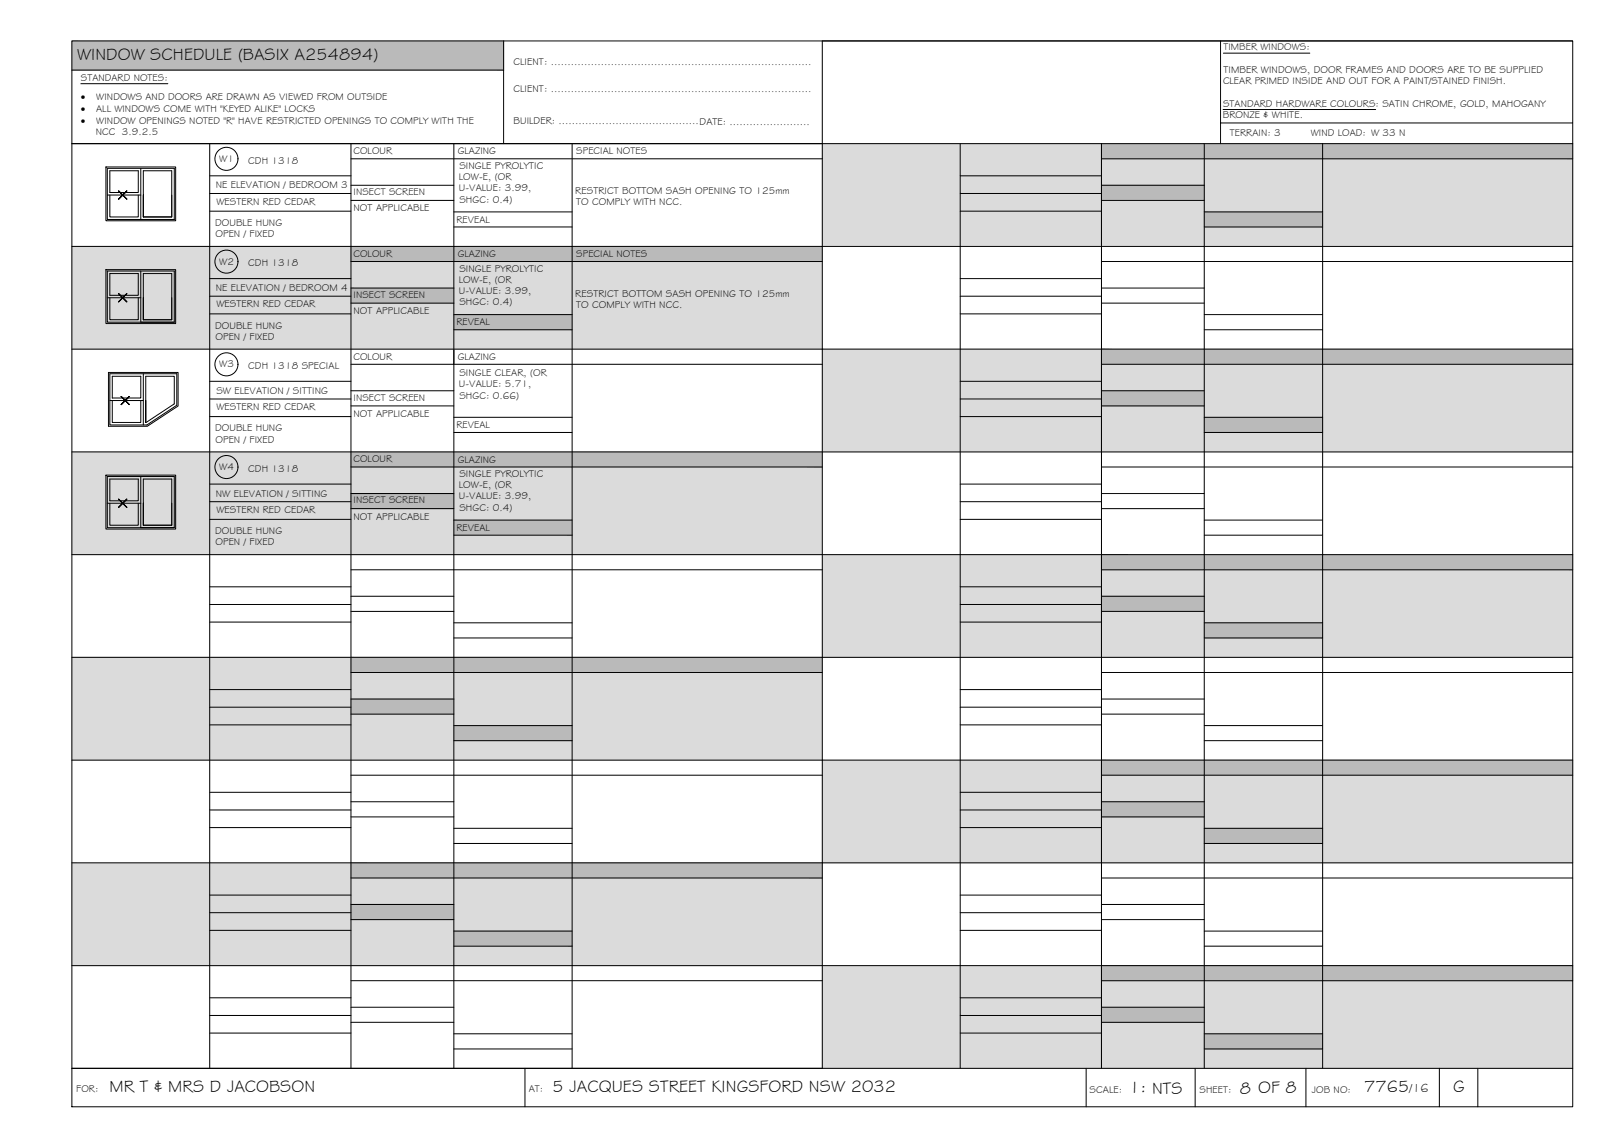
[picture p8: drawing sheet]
<svg xmlns="http://www.w3.org/2000/svg" width="420mm" height="297mm" viewBox="0 0 420 297" stroke-linecap="round" stroke-linejoin="round" font-family="sans-serif">
<!-- layer: WINDOW SCHEDULE HATCH -->
<g fill="#dbdbdb" stroke="#dbdbdb" stroke-width=".26">
<path d="M213.7 37.3l195 26.7v-26.7zM213.7 37.3l195 26.7h-195z"/>
<path d="M18.7 64l195 26.7v-26.7zM18.7 64l195 26.7h-195z"/>
<path d="M213.7 90.7l195 26.7v-26.7zM213.7 90.7l195 26.7h-195z"/>
<path d="M18.7 117.4l195 26.7v-26.7zM18.7 117.4l195 26.7h-195z"/>
<path d="M213.7 144.1l195 26.7v-26.7zM213.7 144.1l195 26.7h-195z"/>
<path d="M18.7 170.8l195 26.7v-26.7zM18.7 170.8l195 26.7h-195z"/>
<path d="M213.7 197.5l195 26.7v-26.7zM213.7 197.5l195 26.7h-195z"/>
<path d="M18.7 224.2l195 26.7v-26.7zM18.7 224.2l195 26.7h-195z"/>
<path d="M213.7 250.9l195 26.7v-26.7zM213.7 250.9l195 26.7h-195z"/>
</g>
<g fill="#bababa" stroke="#bababa" stroke-width=".26">
<path d="M18.7 10.6l112.2 7.6v-7.6zM18.7 10.6l112.2 7.6h-112.2z"/>
<path d="M286.2 37.3l122.5 4v-4zM286.2 37.3l122.5 4h-122.5z"/>
<path d="M286.2 48.1l26.7 4v-4zM286.2 48.1l26.7 4h-26.7z"/>
<path d="M312.9 55.1l30.8 3.9v-3.9zM312.9 55.1l30.8 3.9h-30.8z"/>
<path d="M91.2 64l122.5 4v-4zM91.2 64l122.5 4h-122.5z"/>
<path d="M91.2 74.9l26.7 3.9v-3.9zM91.2 74.9l26.7 3.9h-26.7z"/>
<path d="M117.9 81.8l30.8 3.9v-3.9zM117.9 81.8l30.8 3.9h-30.8z"/>
<path d="M286.2 90.7l122.5 4v-4zM286.2 90.7l122.5 4h-122.5z"/>
<path d="M286.2 101.6l26.7 3.9v-3.9zM286.2 101.6l26.7 3.9h-26.7z"/>
<path d="M312.9 108.5l30.8 3.9v-3.9zM312.9 108.5l30.8 3.9h-30.8z"/>
<path d="M91.2 117.4l122.5 4v-4zM91.2 117.4l122.5 4h-122.5z"/>
<path d="M91.2 128.3l26.7 3.9v-3.9zM91.2 128.3l26.7 3.9h-26.7z"/>
<path d="M117.9 135.2l30.8 3.9v-3.9zM117.9 135.2l30.8 3.9h-30.8z"/>
<path d="M286.2 144.1l122.5 4v-4zM286.2 144.1l122.5 4h-122.5z"/>
<path d="M286.2 155l26.7 3.9v-3.9zM286.2 155l26.7 3.9h-26.7z"/>
<path d="M312.9 161.9l30.8 3.9v-3.9zM312.9 161.9l30.8 3.9h-30.8z"/>
<path d="M91.2 170.8l122.5 4v-4zM91.2 170.8l122.5 4h-122.5z"/>
<path d="M91.2 181.6l26.7 4v-4zM91.2 181.6l26.7 4h-26.7z"/>
<path d="M117.9 188.6l30.8 3.9v-3.9zM117.9 188.6l30.8 3.9h-30.8z"/>
<path d="M286.2 197.5l122.5 4v-4zM286.2 197.5l122.5 4h-122.5z"/>
<path d="M286.2 208.4l26.7 3.9v-3.9zM286.2 208.4l26.7 3.9h-26.7z"/>
<path d="M312.9 215.3l30.8 3.9v-3.9zM312.9 215.3l30.8 3.9h-30.8z"/>
<path d="M91.2 224.2l122.5 4v-4zM91.2 224.2l122.5 4h-122.5z"/>
<path d="M91.2 235l26.7 4v-4zM91.2 235l26.7 4h-26.7z"/>
<path d="M117.9 242l30.8 3.9v-3.9zM117.9 242l30.8 3.9h-30.8z"/>
<path d="M286.2 250.9l122.5 4v-4zM286.2 250.9l122.5 4h-122.5z"/>
<path d="M286.2 261.8l26.7 3.9v-3.9zM286.2 261.8l26.7 3.9h-26.7z"/>
<path d="M312.9 268.7l30.8 3.9v-3.9zM312.9 268.7l30.8 3.9h-30.8z"/>
</g>
<!-- layer: BORDER -->
<g fill="none" stroke="#000" stroke-width=".26">
<path d="M18.7 10.6h390v277h-390zM18.7 18.2h112.2M130.9 10.6v26.7M317.1 10.6v26.7M408.7 10.6h-195v267M18.7 37.3h390M54.5 37.3v240.3M91.2 37.3v240.3M117.9 37.3v240.3M148.7 37.3v240.3M249.5 37.3v240.3M286.2 37.3v240.3"/>
<path d="M312.9 37.3v240.3M317.1 32h91.6M343.7 37.3v240.3M54.5 45.7h36.7M54.5 50.3h36.7M54.5 54.9h36.7M91.2 41.3h122.5M91.2 48.1h26.7M91.2 52.1h26.7M117.9 55.1h30.8M117.9 59h30.8M249.5 45.7h36.7"/>
<path d="M249.5 50.3h36.7M249.5 54.9h36.7M286.2 41.3h122.5M286.2 48.1h26.7M286.2 52.1h26.7M312.9 55.1h30.8M312.9 59h30.8M18.7 64h390M54.5 72.4h36.7M54.5 77h36.7M91.2 68h122.5M91.2 74.9h26.7"/>
<path d="M91.2 78.8h26.7M249.5 72.4h36.7M249.5 77h36.7M286.2 68h122.5M286.2 74.9h26.7M286.2 78.8h26.7M18.7 90.7h390M54.5 81.6h36.7M54.5 99.1h36.7M91.2 94.7h122.5M117.9 81.8h30.8M117.9 85.7h30.8"/>
<path d="M249.5 81.6h36.7M249.5 99.1h36.7M286.2 94.7h122.5M312.9 81.8h30.8M312.9 85.7h30.8M18.7 117.4h390M54.5 103.7h36.7M54.5 108.3h36.7M91.2 101.6h26.7M91.2 105.5h26.7M117.9 108.5h30.8M117.9 112.4h30.8"/>
<path d="M249.5 103.7h36.7M249.5 108.3h36.7M286.2 101.6h26.7M286.2 105.5h26.7M312.9 108.5h30.8M312.9 112.4h30.8M54.5 125.8h36.7M54.5 130.4h36.7M54.5 135h36.7M91.2 121.4h122.5M91.2 128.3h26.7M91.2 132.2h26.7"/>
<path d="M117.9 135.2h30.8M117.9 139.1h30.8M249.5 125.8h36.7M249.5 130.4h36.7M249.5 135h36.7M286.2 121.4h122.5M286.2 128.3h26.7M286.2 132.2h26.7M312.9 135.2h30.8M312.9 139.1h30.8M18.7 144.1h390M54.5 152.5h36.7"/>
<path d="M54.5 157.1h36.7M91.2 148.1h122.5M91.2 155h26.7M91.2 158.9h26.7M249.5 152.5h36.7M249.5 157.1h36.7M286.2 148.1h122.5M286.2 155h26.7M286.2 158.9h26.7M18.7 170.8h390M54.5 161.7h36.7M54.5 179.2h36.7"/>
<path d="M91.2 174.8h122.5M117.9 161.9h30.8M117.9 165.8h30.8M249.5 161.7h36.7M249.5 179.2h36.7M286.2 174.8h122.5M312.9 161.9h30.8M312.9 165.8h30.8M18.7 197.5h390M54.5 183.8h36.7M54.5 188.4h36.7M91.2 181.7h26.7"/>
<path d="M91.2 185.6h26.7M117.9 188.6h30.8M117.9 192.5h30.8M249.5 183.8h36.7M249.5 188.4h36.7M286.2 181.7h26.7M286.2 185.6h26.7M312.9 188.6h30.8M312.9 192.5h30.8M54.5 205.9h36.7M54.5 210.5h36.7M54.5 215.1h36.7"/>
<path d="M91.2 201.5h122.5M91.2 208.4h26.7M91.2 212.3h26.7M117.9 215.3h30.8M117.9 219.2h30.8M249.5 205.9h36.7M249.5 210.5h36.7M249.5 215.1h36.7M286.2 201.5h122.5M286.2 208.4h26.7M286.2 212.3h26.7M312.9 215.3h30.8"/>
<path d="M312.9 219.2h30.8M18.7 224.2h390M54.5 232.6h36.7M54.5 237.2h36.7M91.2 228.2h122.5M91.2 235h26.7M91.2 239h26.7M249.5 232.6h36.7M249.5 237.2h36.7M286.2 228.2h122.5M286.2 235h26.7M286.2 239h26.7"/>
<path d="M18.7 250.9h390M54.5 241.8h36.7M54.5 259.3h36.7M91.2 254.9h122.5M117.9 242h30.8M117.9 245.9h30.8M249.5 241.8h36.7M249.5 259.3h36.7M286.2 254.9h122.5M312.9 242h30.8M312.9 245.9h30.8M18.7 277.6h390"/>
<path d="M54.5 263.9h36.7M54.5 268.5h36.7M91.2 261.8h26.7M91.2 265.7h26.7M117.9 268.7h30.8M117.9 272.6h30.8M136.4 277.6v10M249.5 263.9h36.7M249.5 268.5h36.7M282.2 277.6v10M286.2 261.8h26.7M286.2 265.7h26.7"/>
<path d="M310.5 277.6v10M312.9 268.7h30.8M312.9 272.6h30.8M339.3 277.6v10M374 277.6v10M384 277.6v10"/>
</g>
<!-- layer: TEXT -->
<path d="M317.9 13.8h22.4M21 21.8h22.6M317.8 28.5h39.6M117.9 91v3.7" fill="none" stroke="#000" stroke-width=".26"/>
<!-- layer: WINDOWS -->
<g fill="none" stroke="#000" stroke-width=".26">
<path d="M27.9 43.7h17.4v13.3h-17.4zM27.9 50.7h8.7M28.5 50.7v5.7h7.4v-5.7M28.5 44.4h7.4v5.6h-7.4zM30.8 49.6l2.1 2.1M32.9 49.6l-2.1 2.1 2.1-2.1M32.9 49.6l-2.1 2.1M36.6 43.7v13.3h8.7M37.2 50.7v5.7v-12h7.4v12h-7.4h7.4v-5.7M27.9 70.4h17.4v13.3h-17.4zM27.9 77.4h8.7M28.5 77.4v5.7h7.4v-5.7"/>
<path d="M28.5 71.1h7.4v5.6h-7.4zM30.8 76.3l2.1 2.1M32.9 76.3l-2.1 2.1 2.1-2.1M32.9 76.3l-2.1 2.1M36.6 70.4v13.3h8.7M37.2 77.4v5.7v-12h7.4v12h-7.4h7.4v-5.7M28.5 97.1h17.4v8.2l-7.7 5.1h-9.7zM29.2 97.8h7.4v5.6h-7.4zM37.2 97.1v13.3M28.5 104.1h8.7M29.2 104.1v5.7h7.4v-5.7M31.5 103l2.1 2.1"/>
<path d="M33.6 105.1l-2.1-2.1 2.1 2.1M33.6 103l-2.1 2.1 2.1-2.1M33.6 103l-2.1 2.1M37.9 104.1v5.7v-12h7.4v7.2l-7.3 4.8M27.9 123.8h17.4v13.3h-17.4zM27.9 130.8h8.7M28.5 130.8v5.7h7.4v-5.7M28.5 124.5h7.4v5.6h-7.4zM30.8 129.7l2.1 2.1M32.9 129.7l-2.1 2.1 2.1-2.1M32.9 129.7l-2.1 2.1M36.6 123.8v13.3h8.7"/>
<path d="M37.2 130.8v5.7v-12h7.4v12h-7.4h7.4v-5.7"/>
<circle cx="58.8" cy="41.3" r="3"/>
<circle cx="58.8" cy="68" r="3"/>
<circle cx="58.8" cy="94.7" r="3"/>
<circle cx="58.8" cy="121.4" r="3"/>
</g>
<!-- layer: NEWWORK -->
<path d="M27.5 43.4h18.1v14h-18.1zM27.5 70.1h18.1v14h-18.1zM28.2 96.8h18.1v8.7l-8 5.3h-10.1zM27.5 123.5h18.1v14h-18.1z" fill="none" stroke="#000" stroke-width=".26"/>
<g font-size="4.5">
<text x="20" y="15.6">WINDOW SCHEDULE (BASIX A254894)</text>
<text x="28.5" y="283.7">MR T &amp; MRS D JACOBSON</text>
<text x="143.6" y="283.7">5 JACQUES STREET KINGSFORD NSW 2032</text>
<text x="293.4" y="284">1: NTS</text>
<text x="322.2" y="284.2">8 OF 8</text>
<text x="354.5" y="283.8">7765</text>
<text x="377.6" y="283.8">G</text>
</g>
<text font-size="3.2" x="366.3" y="283.8">/16</text>
<g font-size="2.6">
<text x="133.4" y="16.9">CLIENT: ..............................................................................</text>
<text x="317.9" y="13.1">TIMBER WINDOWS:</text>
<text x="21" y="21.1">STANDARD NOTES:</text>
<text x="317.8" y="21.9">CLEAR PRIMED INSIDE AND OUT FOR A PAINT/STAINED FINISH.</text>
<text x="317.9" y="19">TIMBER WINDOWS, DOOR FRAMES AND DOORS ARE TO BE SUPPLIED</text>
<text x="21" y="26.1">·</text>
<text x="21" y="29.1">·</text>
<text x="25" y="29.1">ALL WINDOWS COME WITH &quot;KEYED ALIKE&quot; LOCKS</text>
<text x="25" y="26.1">WINDOWS AND DOORS ARE DRAWN AS VIEWED FROM OUTSIDE</text>
<text x="133.4" y="24">CLIENT: ..............................................................................</text>
<text x="317.8" y="27.7">STANDARD HARDWARE COLOURS: SATIN CHROME, GOLD, MAHOGANY</text>
<text x="21" y="32.1">·</text>
<text x="24.9" y="35.1">NCC 3.9.2.5</text>
<text x="25" y="32.1">WINDOW OPENINGS NOTED &quot;R&quot; HAVE RESTRICTED OPENINGS TO COMPLY WITH THE</text>
<text x="133.4" y="32.3">BUILDER: ..........................................DATE: ........................</text>
<text x="317.7" y="30.7">BRONZE &amp; WHITE.</text>
<text x="319.6" y="35.4">TERRAIN: 3</text>
<text x="340.6" y="35.4">WIND LOAD: W 33 N</text>
<text x="91.8" y="40.1">COLOUR</text>
<text x="119" y="40.1">GLAZING</text>
<text x="149.7" y="40.1">SPECIAL NOTES</text>
<text x="57" y="42.1">W1</text>
<text x="64.5" y="42.6">CDH 1318</text>
<text x="119.2" y="46.8">LOW-E, (OR</text>
<text x="119.4" y="43.9">SINGLE PYROLYTIC</text>
<text x="56.1" y="49">NE ELEVATION / BEDROOM 3</text>
<text x="56.2" y="53.2">WESTERN RED CEDAR</text>
<text x="91.8" y="50.7">INSECT SCREEN</text>
<text x="119.2" y="49.7">U-VALUE: 3.99,</text>
<text x="119.4" y="52.7">SHGC: 0.4)</text>
<text x="149.5" y="50.4">RESTRICT BOTTOM SASH OPENING TO 125mm</text>
<text x="149.7" y="53.3">TO COMPLY WITH NCC.</text>
<text x="55.9" y="58.7">DOUBLE HUNG</text>
<text x="91.9" y="54.9">NOT APPLICABLE</text>
<text x="118.6" y="57.9">REVEAL</text>
<text x="56" y="61.6">OPEN / FIXED</text>
<text x="57" y="68.8">W2</text>
<text x="64.5" y="69.3">CDH 1318</text>
<text x="91.8" y="66.8">COLOUR</text>
<text x="119" y="66.9">GLAZING</text>
<text x="119.4" y="70.6">SINGLE PYROLYTIC</text>
<text x="149.7" y="66.9">SPECIAL NOTES</text>
<text x="56.1" y="75.7">NE ELEVATION / BEDROOM 4</text>
<text x="91.8" y="77.4">INSECT SCREEN</text>
<text x="119.2" y="73.5">LOW-E, (OR</text>
<text x="119.2" y="76.4">U-VALUE: 3.99,</text>
<text x="149.5" y="77.1">RESTRICT BOTTOM SASH OPENING TO 125mm</text>
<text x="56.2" y="79.9">WESTERN RED CEDAR</text>
<text x="91.9" y="81.6">NOT APPLICABLE</text>
<text x="119.4" y="79.3">SHGC: 0.4)</text>
<text x="149.7" y="80">TO COMPLY WITH NCC.</text>
<text x="55.9" y="85.4">DOUBLE HUNG</text>
<text x="56" y="88.3">OPEN / FIXED</text>
<text x="118.6" y="84.6">REVEAL</text>
<text x="57" y="95.5">W3</text>
<text x="64.5" y="96">CDH 1318 SPECIAL</text>
<text x="91.8" y="93.5">COLOUR</text>
<text x="119" y="93.5">GLAZING</text>
<text x="119.2" y="100.6">U-VALUE: 5.71,</text>
<text x="119.4" y="97.7">SINGLE CLEAR, (OR</text>
<text x="56.2" y="102.4">SW ELEVATION / SITTING</text>
<text x="56.2" y="106.6">WESTERN RED CEDAR</text>
<text x="91.8" y="104.1">INSECT SCREEN</text>
<text x="119.4" y="103.6">SHGC: 0.66)</text>
<text x="55.9" y="112.1">DOUBLE HUNG</text>
<text x="91.9" y="108.3">NOT APPLICABLE</text>
<text x="118.6" y="111.3">REVEAL</text>
<text x="56" y="115">OPEN / FIXED</text>
<text x="57" y="122.2">W4</text>
<text x="64.5" y="122.7">CDH 1318</text>
<text x="91.8" y="120.2">COLOUR</text>
<text x="119" y="120.3">GLAZING</text>
<text x="119.4" y="124">SINGLE PYROLYTIC</text>
<text x="56.1" y="129.1">NW ELEVATION / SITTING</text>
<text x="91.8" y="130.8">INSECT SCREEN</text>
<text x="119.2" y="126.9">LOW-E, (OR</text>
<text x="119.2" y="129.8">U-VALUE: 3.99,</text>
<text x="56.2" y="133.3">WESTERN RED CEDAR</text>
<text x="91.9" y="135">NOT APPLICABLE</text>
<text x="118.6" y="138">REVEAL</text>
<text x="119.4" y="132.8">SHGC: 0.4)</text>
<text x="55.9" y="138.8">DOUBLE HUNG</text>
<text x="56" y="141.7">OPEN / FIXED</text>
<text x="19.8" y="283.8">FOR:</text>
<text x="137.4" y="283.7">AT:</text>
<text x="283.1" y="284">SCALE:</text>
<text x="311.7" y="284">SHEET:</text>
<text x="340.9" y="284">JOB NO:</text>
</g>
</svg>
